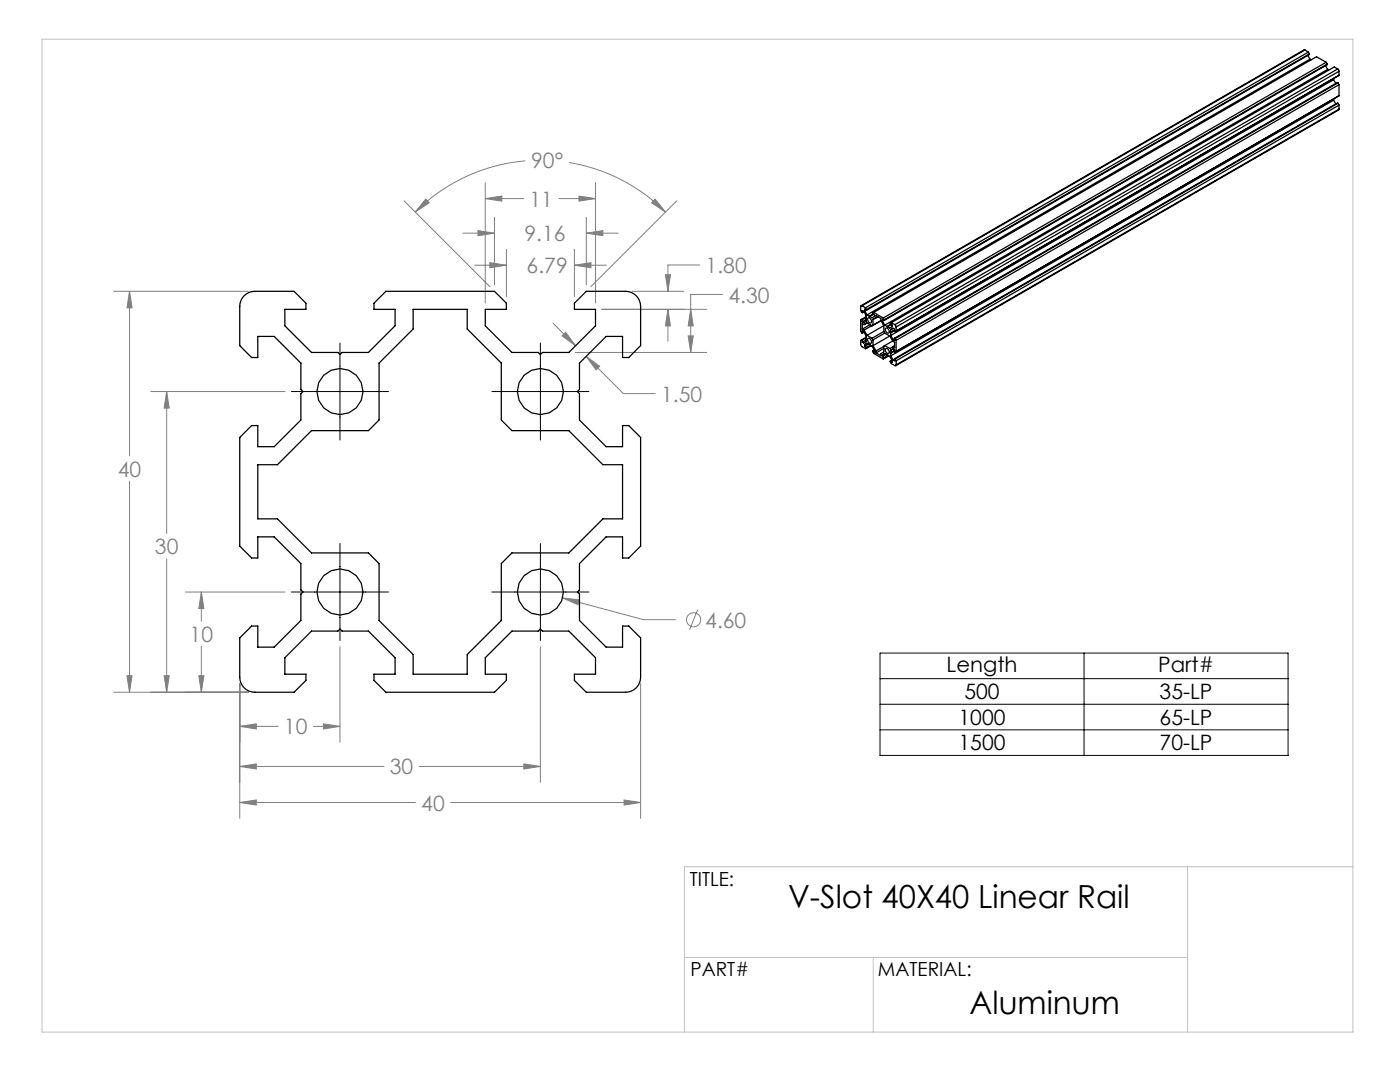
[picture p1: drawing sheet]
<svg xmlns="http://www.w3.org/2000/svg" width="279mm" height="216mm" viewBox="0 0 279 216" stroke-linecap="round" stroke-linejoin="round" font-family="sans-serif">
<g fill="none" stroke="#808080" stroke-width=".2">
<path d="M85 39.7l.7 .8-2.8 1.8zM96.8 39.6l3.3-.5v1zM96.8 36.5v24M96.8 39.6h7.7M104.8 32.1a35.3 35.3 0 0 0-21.9 10.2M111.6 39.6h7.2M113.6 32.4a35.3 35.3 0 0 1 19.2 9.9M115.5 39.1l3.3 .5-3.3 .5zM118.8 36.5v24M130.7 39.7l2.1 2.6-2.8-1.8zM22.7 58.1h26.9M25.8 58.1l.6 3.3h-1.1z"/>
<path d="M25.8 58.1v32.9M80.6 40.1l17.2 17.1M92.3 46.5h6.4M94.7 52.9h6.4M95.4 46l3.3 .5-3.3 .5zM97.8 52.4l3.3 .5-3.3 .5zM98.7 43.3v13.6M101.1 49.7v9.5M114.6 49.7v9.5M114.6 52.9h6.4M114.6 52.9l3.3-.5v1zM117 46.5l3.3-.5v1z"/>
<path d="M117 43.3v13.6M117 46.5h6.4M126.1 58.1h10.4M132.8 54.8h1l-.5 3.3zM135.1 40.1l-17.2 17.1M139.7 52.9h-6.4v5.2M144.2 58.8h-6.4v11.5M30.1 78.1h26.8M33.3 78.1l.5 3.3h-1zM33.3 78.1v28.3M110.4 64.5l4.5 4.5M112.2 67l.7-.7 2 2.7z"/>
<path d="M114.8 70.3h26.2M117 71.1l2.7 2-.7 .7zM117 71.1l7.4 7.4h6.4M120.1 61.7h20.9M133.3 61.7v6.4M133.3 61.7l.5 3.3h-1zM137.3 67h1.1l-.6 3.3zM137.8 61.7l.6 3.3h-1.1zM25.8 96v42.1M33.3 111.5v26.6M37 118.1h19.9M40.2 118.1l.5 3.3h-1z"/>
<path d="M40.2 118.1v5.9M112.3 119.3l3.3 .4-.3 1zM112.3 119.3l16.1 4.3h6.4M22.7 138.1h26.9M25.3 134.8h1.1l-.6 3.3zM32.8 134.8h1l-.5 3.3zM39.7 134.8h1l-.5 3.3zM40.2 129v9.1M47.8 136.4v26.9M67.8 129.1v19M107.8 129.1v27M127.8 136.4v26.9"/>
<path d="M139.2 121.7l-1.6 4M47.8 144.9l3.3-.5v1.1zM47.8 152.9l3.3-.5v1zM47.8 144.9h7.7M47.8 152.9h28.8M62.5 144.9h5.3M64.5 144.4l3.3 .5-3.3 .6zM83.7 152.9h24.1M104.5 152.4l3.3 .5-3.3 .5zM124.5 159.6l3.3 .5-3.3 .5zM47.8 160.1l3.3-.5v1zM47.8 160.1h35.1"/>
<path d="M89.9 160.1h37.9"/>
<circle cx="138.4" cy="123.7" r="1.41"/>
</g>
<g fill="none" stroke="#000" stroke-width=".2">
<path d="M58.2 78.1h19.3M67.8 68.4v19.4M98.2 78.1h19.3M107.8 68.4v19.4M58.2 118.1h19.3M67.8 108.4v19.4M98.2 118.1h19.3M107.8 108.4v19.4M175.6 130.3h81.5v20.4h-81.5zM175.6 135.4h81.5M216.3 130.3v20.4M175.6 140.5h81.5"/>
<path d="M175.6 145.6h81.5"/>
</g>
<path d="M8.4 7.8h261.6v198.1h-261.6zM237 172.9v33M270 172.9h-133.4v33M136.6 191h100.4M174.3 191v14.9" fill="none" stroke="#c0c0c0" stroke-width=".2"/>
<path d="M39.7 134.8h1l-.5 3.3zM40.2 118.1l.5 3.3h-1zM32.8 134.8h1l-.5 3.3zM33.3 78.1l.5 3.3h-1zM25.3 134.8h1.1l-.6 3.3zM25.8 58.1l.6 3.3h-1.1zM47.8 144.9l3.3-.5v1.1zM64.5 144.4l3.3 .5-3.3 .6zM47.8 152.9l3.3-.5v1zM104.5 152.4l3.3 .5-3.3 .5zM47.8 160.1l3.3-.5v1zM124.5 159.6l3.3 .5-3.3 .5zM112.3 119.3l3 1.4 .3-1zM112.2 67l.7-.7 2 2.7zM117 71.1l2.7 2-.7 .7zM137.3 67h1.1l-.6 3.3zM137.8 61.7l.6 3.3h-1.1zM133.3 61.7l.5 3.3h-1zM132.8 54.8h1l-.5 3.3zM115.5 39.1l3.3 .5-3.3 .5zM96.8 39.6l3.3-.5v1zM95.4 46l3.3 .5-3.3 .5zM117 46.5l3.3-.5v1zM97.8 52.4l3.3 .5-3.3 .5zM114.6 52.9l3.3-.5v1zM130.7 39.7l2.1 2.6-2.8-1.8zM85 39.7l.7 .8-2.8 1.8z" fill="#808080"/>
<g fill="none" stroke="#000" stroke-width=".25">
<path d="M260.4 10h-.2l-88.4 51M260.4 10l.7 .4M260.4 10l-88.4 51M261 11.1l.4 .7M261.1 10.4l.2 .3M261.1 10.4l-88.4 51M261.3 10.7l-88.4 51.1M261.3 10.7v.2l-88.7 51.1M261.4 11.8l.3 .1M261.4 11.8l-88.4 51M264.5 13.1l.5 .7M264.7 12.4l-2-1.1-88.4 51"/>
<path d="M264.7 12.4l.2 .4M264.7 12.4l-88.4 51.1M264.9 12.8l-88.4 51M264.9 12.8v.1l-88.4 51M265 13.8l-88.4 51.1M265 13.8l.2 .2M266.2 15.9l-88.4 51M266.2 15.9l.4 .8M266.2 15.6v.3M266.2 19.7v.3M266.2 20l-88.4 51M266.2 20l.4 .7"/>
<path d="M267 13.8l.2 .4M267 13.8l-88.4 51M267 13.8l-.7-.4-88.4 51M267 16.5l-88.4 51.1M267 16.5l.2 .4M267 16.5h-.1l-88.4 51M267.2 14.2l-88.4 51M267.2 15l-88.6 51.2M267.2 14.2v.8M267.2 16.9v2.2M267.2 15l-.2 .1M267.2 16.9l-88.4 51"/>
<path d="M267.2 19.1l-88.6 51.2M267.2 19.1l-.2 .1M267 20.6l-88.4 51M267 20.6l.2 .4M267 20.6l-.1-.1-88.4 51.1M267.2 21.8v.1l-88.4 51.1M267.2 21v.8M267.2 21l-88.4 51M267.2 21.8l-88.4 51M48.7 59a3 3 0 0 1 2.1-.9h7.9l2.4 2.4v1.2h-4.3v3.3l5.4 5.3h5.2l.4 .4 .5-.4h5.2l5.3-5.3v-3.3h-4.2v-1.2l2.4-2.4h21.7l2.4 2.4v1.2h-4.3v3.3l5.4 5.3h5.2l.4 .4 .5-.4h5.2l5.3-5.3v-3.3h-4.2v-1.2l2.4-2.4h7.8a3 3 0 0 1 3 3v7.9l-2.3 2.3h-1.3v-4.2h-3.2l-5.4 5.4v5.2l-.4 .4 .4 .4v5.3l5.4 5.3h3.2v-4.2h1.3l2.3 2.4v21.7l-2.3 2.3h-1.3v-4.2h-3.2l-5.4 5.4v5.2l-.4 .4 .4 .4v5.3l5.4 5.3h3.2v-4.2h1.3l2.3 2.4v7.8a3 3 0 0 1-3 3h-7.8l-2.4-2.3v-1.3h4.2v-3.2l-5.3-5.4h-5.2l-.5-.4-.4 .4h-5.2l-5.4 5.4v3.2h4.3v1.3l-2.4 2.3h-21.7l-2.4-2.3v-1.3h4.2v-3.2l-5.3-5.4h-5.2l-.5-.4-.4 .4h-5.2l-5.4 5.4v3.2h4.3v1.3l-2.4 2.3h-7.9a3 3 0 0 1-3-3v-7.8l2.4-2.4h1.2v4.2h3.3l5.3-5.3v-5.3l.5-.4-.5-.4v-5.2l-5.3-5.4h-3.3v4.2h-1.2l-2.4-2.3v-21.7l2.4-2.4h1.2v4.2h3.3l5.3-5.3v-5.3l.5-.4-.5-.4v-5.2l-5.3-5.4h-3.3v4.2h-1.2l-2.4-2.3v-7.9a3 3 0 0 1 .9-2.1zM172 67.8l.1 .1M172 63.7l.1 .1"/>
<path d="M172 61l-.2 .1v.9l.3 .4M172 61l.7 .4M172.1 65.7l.3 .2M172.1 62.4v-.4l.3 .1 .5 .8v.6v.6l-.5 .3-.3-.2M172.1 63.8v.4M172.1 66.5v-.5l.3 .2 .5 .8v.6v.6l-.5 .3-.3-.2M172.1 67.9v.4M172.4 62.2l-.3 .2M172.4 66.3l-.3 .2M172.4 65.9l.6 1M172.6 69.1l.3 .2M172.6 62l.4 .8"/>
<path d="M172.7 61.4l.2 .4M172.9 67.3l-1.1 .6v1.1l.9 .6 1.1-.6M172.9 63.2l-1.1 .6v2.2l.3 .5M172.9 63.8l-.8 .4M172.9 63.3l-.8 .5M172.9 67.4l-.8 .5M172.9 67.8l-.8 .5M172.9 61.8v.1l-.3-.2v.3M172.9 69.3v.2M173 66.9l1 .6M173 62.8l.5 .3M173.3 67.5a.66 .66 0 0 1 .5 1 .66 .66 0 0 1-.5-1z"/>
<path d="M173.3 63.4a.66 .66 0 0 1 .5 1 .66 .66 0 0 1-.5-1zM173.3 68.7l-.7 .4M173.5 68.8l-.5-.3-.4 .3v.3M173.5 63.1h.1M173.5 68.8a1.58 1.58 0 0 1 1 1.4l-.4-.2M173.5 68.8h.1M173.6 64.8l-1.5 .9M173.7 68.9l-.8 .4M174 65l-1.6 .9M174 67.5l.2 .3M174.1 70l.2 .5 2 1.1 1-.6M174.2 69l.6 1"/>
<path d="M174.2 67.8v1.2M174.3 62.7l-.8 .4M174.3 62.7l-.7 .4M174.3 62.3l-.2 .3 .4 .2v.3l-.5 .3-.4-.3M174.3 62.3l2 1.2M174.5 69.8l-.4 .2M174.8 63.4v-.4l1 .5v.4l.6 1.1M174.8 70v.4M175.2 63.2l-1 .5v1.2M175.8 64l-1.8 1-1-.6-.6 .4-.3-.2v1.1M176.1 71.2l.4 .2M176.1 71.2v-.4l.5-.3 .5 .3a1.58 1.58 0 0 1 .9 1.5l-.3-.2"/>
<path d="M176.1 64.1l.5 .8M176.3 63.5l.2 .3M176.4 65v1.1M176.4 66.1l.2 .4M176.4 66.1l-2.4 1.4M176.4 65l-3.4 1.9M176.4 69.5l-1.6 .9M176.4 69.1l-1.6 .9M176.4 63.9l-.3 .2M176.5 63.9l-.4-.2v.4M176.5 63.8v.1M176.5 71.4v.1"/>
<path d="M176.6 69l-.2 .1v1.1l-.6 .4v.4l-1-.6M176.6 69l1 .5 .9-.5M176.6 66.5l1 .5M176.6 64.9l.4 .2M176.6 66.5l-2.4 1.3M176.8 65.5a.66 .66 0 0 1 .6 1 .66 .66 0 0 1-.6-1zM176.8 69.5a.66 .66 0 0 1 .6 1 .66 .66 0 0 1-.6-1zM176.9 70.7l-.8 .5M177 65.1l.1 .1M177.2 70.9l-.7 .5M177.6 67l.6 1.1 .3 .2v1.1l-.3-.2M177.6 67l-3.4 2"/>
<path d="M177.7 72.1l.2 .5 .7 .4 .2-.2M177.7 66.3l.1 .1M177.7 70.4l.1 .1M177.8 66.4v.5M177.8 70.5v.5M177.8 71l.4 .8M177.8 66.9l.4 .9M177.8 64.7l-.8 .4M177.9 64.7l-.8 .5M177.9 64.4l-.2 .2 .3 .2v.4l-.4 .3-.5-.3M177.9 64.4l.7 .4M178 71.9l-.3 .2"/>
<path d="M178.2 68l-1.6 1M178.5 67.5v.4l-.3-.1M178.5 71.6v.4l-.3-.2M178.5 71.6h.1M178.5 67.5l.1 .1M178.5 65.9l-.8 .4M178.5 66l-.7 .4M178.5 67.6l-.3 .2M178.5 70l-.8 .4M178.5 70l-.7 .5M178.5 71.7l-.3 .1M178.6 64.8l.2 .4"/>
<path d="M178.6 66.2l-.1-.5-.3-.2-.4 .3-.1 .5M178.6 70.3l-.1-.5-.3-.2-.4 .3-.1 .5M178.6 71.6l.2 .4M178.6 67.6l.2 .3M178.8 65.2v.8l-.2 .2M178.8 67.9v2.2l-.2 .2M178.8 72v.8M51.4 92.7h4l6.8-6.8h11.3l2.1-2.1v-11.3l6.8-6.8v-4h10.8v4l6.8 6.8v11.3l2.2 2.1h11.3l6.8 6.8h3.9v10.8h-3.9l-6.8 6.8h-11.3l-2.2 2.2v11.3l-6.8 6.8v3.9h-10.8v-3.9l-6.8-6.8v-11.3l-2.1-2.2h-11.3l-6.8-6.8h-4z"/>
<circle cx="67.8" cy="78.1" r="4.6"/>
<circle cx="107.8" cy="78.1" r="4.6"/>
<circle cx="67.8" cy="118.1" r="4.6"/>
<circle cx="107.8" cy="118.1" r="4.6"/>
</g>
<g font-size="6.3">
<text x="157.3" y="181.3">V-Slot 40X40 Linear Rail</text>
<text x="193.5" y="202.3">Aluminum</text>
</g>
<g font-size="4.2" fill="#808080">
<text x="106" y="33.6">90°</text>
<text x="105.7" y="41.2">11</text>
<text x="104.7" y="48.1">9.16</text>
<text x="105.1" y="54.5">6.79</text>
<text x="140.8" y="54.5">1.80</text>
<text x="145.4" y="60.4">4.30</text>
<text x="131.9" y="80.1">1.50</text>
<text x="23.5" y="95.1">40</text>
<text x="30.9" y="110.6">30</text>
<text x="140.8" y="125.2">4.60</text>
<text x="37.8" y="128.1">10</text>
<text x="56.7" y="146.5">10</text>
<text x="77.8" y="154.5">30</text>
<text x="84.1" y="161.7">40</text>
</g>
<g font-size="4.2">
<text x="188.9" y="134">Length</text>
<text x="231.1" y="134">Part#</text>
<text x="192.5" y="139.5">500</text>
<text x="231.4" y="139.5">35-LP</text>
<text x="191.3" y="144.6">1000</text>
<text x="191.3" y="149.7">1500</text>
<text x="231.4" y="144.6">65-LP</text>
<text x="231.4" y="149.7">70-LP</text>
</g>
<g font-size="3.9">
<text x="137.7" y="176.8">TITLE:</text>
<text x="137.8" y="194.8">PART#</text>
<text x="175.2" y="194.8">MATERIAL:</text>
</g>
</svg>
